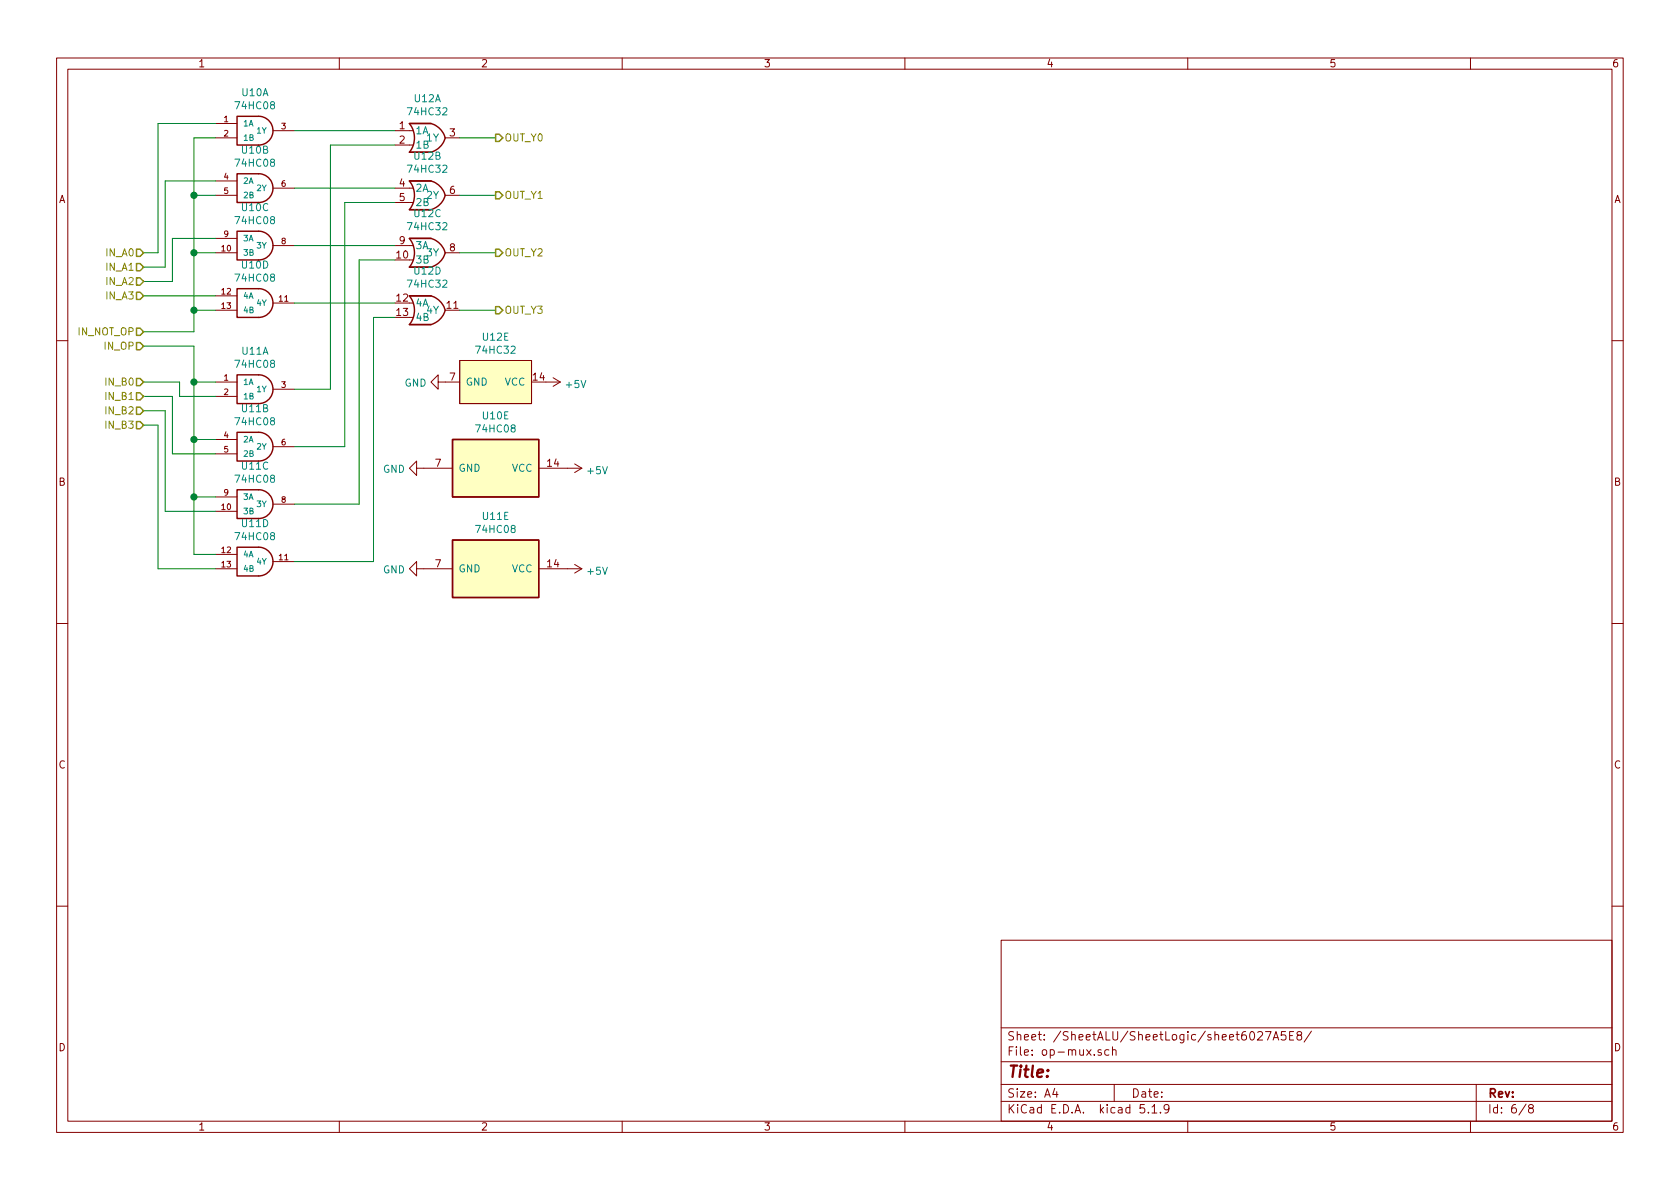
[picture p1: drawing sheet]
<svg xmlns="http://www.w3.org/2000/svg" width="297mm" height="210mm" viewBox="0 0 297 210" stroke-linecap="round" stroke-linejoin="round" font-family="sans-serif">
<g fill="none" stroke="#840000" stroke-width=".18">
<path d="M10 10.3h277v189.9h-277zM12 12.2h273v186.1h-273zM60 10.3v1.9M110 10.3v1.9M160 10.3v1.9M210 10.3v1.9M260 10.3v1.9M38.1 24.4h3.8M38.1 34.5h3.8M38.1 32h3.8M38.1 21.8h3.8M48.3 23.1h3.8"/>
<path d="M48.3 33.3h3.8M69.8 25.6h3.2M69.8 23.1h3.2M69.8 35.8h3.2M69.8 33.3h3.2M78.7 24.4h2.6M78.7 34.5h2.6M38.1 44.7h3.8M38.1 52.3h3.8M38.1 54.9h3.8M38.1 42.2h3.8M48.3 43.4h3.8"/>
<path d="M48.3 53.6h3.8M69.8 43.4h3.2M72.4 46h.6M72.4 56.1h.6M72.4 53.6h.6M78.7 44.7h2.6M10 60.2h2M38.1 77.7h3.8M38.1 67.6h3.8M38.1 70.1h3.8M48.3 79h3.8M48.3 68.8h3.8"/>
<path d="M77.5 67.6v-1.3l-1.3 1.3 1.3 1.2v-1.2h3.8M81.3 63.7h12.7v7.7h-12.7zM96.5 67.6h2.6M97.8 66.8l1.3 .8M99.1 67.6l-1.3 .7M285 60.2h2M38.1 98h3.8M38.1 90.4h3.8M38.1 87.9h3.8M38.1 80.3h3.8M48.3 99.3h3.8M48.3 89.1h3.8"/>
<path d="M73.7 82.8v-1.3l-1.3 1.3 1.3 1.3v-1.3h6.3M95.2 82.8h7.7M101.6 82l1.3 .8M101.6 99.8l1.3 .8M102.9 82.8l-1.3 .8M10 110.3h2M38.1 100.6h3.8M73.7 100.6v-1.3l-1.3 1.3 1.3 1.2v-1.2h6.3M95.2 100.6h7.7M102.9 100.6l-1.3 .7M285 110.3h2M10 160.2h2"/>
<path d="M177 166.3h108v32h-108zM285 160.2h2M60 198.3v1.9M110 198.3v1.9M160 198.3v1.9M177 194.8h108M177 191.8h108M177 187.8h108M177 181.8h108M186.5 192.5l-.4 1h1M186.8 193v1M194.7 185.7l-.4-.1-.2 .2 .1 .2 .5 .2v.3h-.6"/>
<path d="M196.1 185.7l-.5-.1-.3 .3 .1 .6 .2 .1 .5-.1M196.7 185.7l.2-.1 .4 .1v.9M196.7 185.1v1.5M197 191.8v3M202.3 195.3h-.7l-.1 .7 .3-.1 .5 .1 .1 .2-.1 .5-.2 .1-.6-.1M203 196.7v.1M203.7 195.8l.4-.5v1.5M203.7 196.8h.8M205.2 196.7v.1M206.7 196l-.1 .2a.48 .48 0 0 1-.7-.1v-.6a.48 .48 0 0 1 .7-.1v.1a1.19 1.19 0 0 1-.2 1.2l-.4 .1M210 198.3v1.9M222.4 182.6l.2-.2h.4l.2 .4-.9 1.1h.9"/>
<path d="M223.7 182.4h1l-.6 1.5M225.1 183.9l.5-1.5 .5 1.5M225.2 183.5h.8M227.3 182.4h-.7l-.1 .7 .2-.1 .5 .1 .2 .2-.1 .5-.2 .1-.6-.1M228 183.1h.5M228.7 182.4h-.7v1.5h.7M229.6 183.1l-.3-.3 .1-.3a.48 .48 0 0 1 .7 .1l-.1 .4a.52 .52 0 0 0-.6 .2 .52 .52 0 0 0 0 .6l.5 .1 .2-.1v-.4l-.2-.3M231.9 182.3l-1.3 2M260 198.3v1.9M261 191.8v6.5M269.8 195.2l-1.2 2M270.6 196l-.3-.2v-.2l.3-.3h.2l.3 .3-.1 .2-.6 .2a.48 .48 0 0 0-.1 .7l.3 .1 .4-.1a.48 .48 0 0 0-.2-.7"/>
</g>
<g fill="#ffffc2" stroke="#ffffc2" stroke-width=".18">
<path d="M72.4 26.9h3.8z"/>
<path d="M72.4 21.8h3.8z"/>
<path d="M72.4 37.1h3.8z"/>
<path d="M72.4 32h3.8z"/>
<path d="M72.4 47.2h3.8z"/>
<path d="M72.4 42.2h3.8z"/>
<path d="M72.4 57.4h3.8z"/>
<path d="M72.4 52.3h3.8z"/>
<path d="M80 77.7h15.2v10.2h-15.2z"/>
<path d="M80 95.5h15.2v10.2h-15.2z"/>
<path d="M81.3 63.7h12.7v7.7h-12.7z"/>
</g>
<g fill="none" stroke="#840000" stroke-width=".25">
<path d="M41.9 30.7h3.8a2.54 2.54 0 0 1 2.6 2.6 2.54 2.54 0 0 1-2.6 2.5h-3.8zM41.9 20.6h3.8a2.54 2.54 0 0 1 2.6 2.5 2.54 2.54 0 0 1-2.6 2.5h-3.8zM72.4 21.9a4 4 0 0 1 0 5M72.4 21.8h3.8a3.7 3.7 0 0 1 2.5 2.6 3.7 3.7 0 0 1-2.5 2.5h-3.8M72.4 37.1a4 4 0 0 0 0-5.1h3.8a3.7 3.7 0 0 1 2.5 2.5 3.7 3.7 0 0 1-2.5 2.6h-3.8M41.9 51h3.8a2.54 2.54 0 0 1 2.6 2.6 2.54 2.54 0 0 1-2.6 2.5h-3.8zM41.9 40.9h3.8a2.54 2.54 0 0 1 2.6 2.5 2.54 2.54 0 0 1-2.6 2.6h-3.8zM72.4 47.2a4 4 0 0 0 0-5h3.8a3.7 3.7 0 0 1 2.5 2.5 3.7 3.7 0 0 1-2.5 2.5h-3.8M72.4 57.4a4 4 0 0 0 0-5.1h3.8a3.7 3.7 0 0 1 2.5 2.6 3.7 3.7 0 0 1-2.5 2.5h-3.8M41.9 76.4h3.8a2.54 2.54 0 0 1 2.6 2.6 2.54 2.54 0 0 1-2.6 2.5h-3.8zM41.9 66.3h3.8a2.54 2.54 0 0 1 2.6 2.5 2.54 2.54 0 0 1-2.6 2.6h-3.8zM80 77.7h15.2v10.2h-15.2z"/>
<path d="M41.9 96.8h3.8a2.54 2.54 0 0 1 2.6 2.5 2.54 2.54 0 0 1-2.6 2.5h-3.8zM41.9 86.6h3.8a2.54 2.54 0 0 1 2.6 2.5 2.54 2.54 0 0 1-2.6 2.6h-3.8zM80 95.5h15.2v10.2h-15.2z"/>
</g>
<g fill="none" stroke="#008400" stroke-width=".18">
<path d="M34.3 34.5h3.8M38.1 24.4h-3.8v34.3h-8.9M38.1 21.8h-10.2v22.9h-2.5M38.1 32h-8.9v15.2h-3.8M52.1 33.3h17.7M52.1 23.1h17.7M69.8 25.6h-11.4v43.2h-6.3M69.8 35.8h-8.8v43.2h-8.9M81.3 24.4h6.3M81.3 34.5h6.3M25.4 52.3h12.7M34.3 44.7h3.8"/>
<path d="M34.3 54.9h3.8M38.1 42.2h-7.6v7.6h-5.1M52.1 53.6h17.7M52.1 43.4h17.7M69.8 46h-6.3v43.1h-11.4M69.8 56.1h-3.8v43.2h-13.9M81.3 44.7h6.3M81.3 54.9h6.3M25.4 61.2h8.9v36.8h3.8M25.4 67.6h6.3v2.5h6.4M25.4 75.2h2.5v25.4h10.2M25.4 72.6h3.8v17.8h8.9"/>
<path d="M25.4 70.1h5.1v10.2h7.6M34.3 77.7h3.8M34.3 67.6h3.8M34.3 87.9h3.8"/>
</g>
<g fill="none" stroke="#848400" stroke-width=".25">
<path d="M87.6 33.9h.7l.6 .6-.6 .7h-.7zM87.6 23.7h.7l.6 .7-.6 .6h-.7zM24.1 46.6h.7l.6 .6-.6 .7h-.7zM24.1 44.1h.7l.6 .6-.6 .6h-.7zM24.1 49.1h.7l.6 .7-.6 .6h-.7zM24.1 51.7h.7l.6 .6-.6 .7h-.7zM24.1 58h.7l.6 .7-.6 .6h-.7zM87.6 44.1h.7l.6 .6-.6 .6h-.7zM87.6 54.2h.7l.6 .7-.6 .6h-.7zM24.1 66.9h.7l.6 .7-.6 .6h-.7zM24.1 69.5h.7l.6 .6-.6 .6h-.7zM24.1 72h.7l.6 .6-.6 .7h-.7z"/>
<path d="M24.1 74.5h.7l.6 .7-.6 .6h-.7zM24.1 60.6h.7l.6 .6-.6 .6h-.7z"/>
</g>
<g fill="#008400" stroke="#008400" stroke-width=".25">
<circle cx="34.3" cy="67.6" r=".51"/>
<circle cx="34.3" cy="34.5" r=".51"/>
<circle cx="34.3" cy="44.7" r=".51"/>
<circle cx="34.3" cy="54.9" r=".51"/>
<circle cx="34.3" cy="87.9" r=".51"/>
<circle cx="34.3" cy="77.7" r=".51"/>
</g>
<text font-size="2.8" fill="#840000" x="178" y="190.5">Title:</text>
<g font-size="2.1" fill="#840000">
<text x="178" y="184">Sheet: /SheetALU/SheetLogic/sheet6027A5E8/</text>
<text x="178" y="186.7">File: op-mux.sch</text>
<text x="178" y="196.9">KiCad E.D.A. kicad 5.1.9</text>
<text x="178" y="194.1">Size: A4</text>
<text x="200" y="194.1">Date:</text>
<text x="263" y="194.1">Rev:</text>
<text x="263" y="196.9">Id: 6/8</text>
</g>
<g font-size="1.8" fill="#840000">
<text x="35" y="11.9">1</text>
<text x="85" y="11.9">2</text>
<text x="135" y="11.9">3</text>
<text x="185" y="11.9">4</text>
<text x="235" y="11.9">5</text>
<text x="285" y="11.9">6</text>
<text x="70.6" y="22.9">1</text>
<text x="70.6" y="25.4">2</text>
<text x="79.5" y="24.1">3</text>
<text x="10.4" y="35.9">A</text>
<text x="70.6" y="33">4</text>
<text x="70.6" y="35.6">5</text>
<text x="79.5" y="34.3">6</text>
<text x="285.4" y="35.9">A</text>
<text x="70.2" y="45.7">10</text>
<text x="70.6" y="43.2">9</text>
<text x="79.5" y="44.4">8</text>
<text x="70.2" y="53.3">12</text>
<text x="70.2" y="55.9">13</text>
<text x="79" y="54.6">11</text>
<text x="79.5" y="67.3">7</text>
<text x="94.3" y="67.3">14</text>
<text x="77" y="82.5">7</text>
<text x="96.8" y="82.5">14</text>
<text x="10.4" y="85.9">B</text>
<text x="285.4" y="85.9">B</text>
<text x="77" y="100.3">7</text>
<text x="96.8" y="100.3">14</text>
<text x="10.4" y="135.9">C</text>
<text x="285.4" y="135.9">C</text>
<text x="10.4" y="185.9">D</text>
<text x="285.4" y="185.9">D</text>
<text x="35" y="199.9">1</text>
<text x="85" y="199.9">2</text>
<text x="135" y="199.9">3</text>
<text x="185" y="199.9">4</text>
<text x="235" y="199.9">5</text>
<text x="285" y="199.9">6</text>
</g>
<g font-size="1.8" fill="#008484">
<text x="42.8" y="17">U10A</text>
<text x="41.9" y="19.3">74HC08</text>
<text x="72.3" y="20.4">74HC32</text>
<text x="73.3" y="18.1">U12A</text>
<text x="73.4" y="23.7">1A</text>
<text x="41.9" y="29.5">74HC08</text>
<text x="42.8" y="27.2">U10B</text>
<text x="73.3" y="28.2">U12B</text>
<text x="73.4" y="26.3">1B</text>
<text x="75.6" y="25">1Y</text>
<text x="72.3" y="30.6">74HC32</text>
<text x="73.4" y="33.9">2A</text>
<text x="75.6" y="35.2">2Y</text>
<text x="41.9" y="39.6">74HC08</text>
<text x="42.8" y="37.3">U10C</text>
<text x="72.3" y="40.7">74HC32</text>
<text x="73.3" y="38.4">U12C</text>
<text x="73.4" y="36.4">2B</text>
<text x="42.8" y="47.5">U10D</text>
<text x="73.4" y="46.6">3B</text>
<text x="73.4" y="44.1">3A</text>
<text x="75.6" y="45.3">3Y</text>
<text x="41.9" y="49.8">74HC08</text>
<text x="72.3" y="50.9">74HC32</text>
<text x="73.3" y="48.6">U12D</text>
<text x="73.4" y="54.2">4A</text>
<text x="73.4" y="56.8">4B</text>
<text x="75.6" y="55.5">4Y</text>
<text x="41.9" y="65">74HC08</text>
<text x="42.8" y="62.7">U11A</text>
<text x="84.4" y="62.6">74HC32</text>
<text x="85.4" y="60.2">U12E</text>
<text x="71.5" y="68.4">GND</text>
<text x="82.3" y="68.2">GND</text>
<text x="89.2" y="68.2">VCC</text>
<text x="100.2" y="68.6">+5V</text>
<text x="41.9" y="75.2">74HC08</text>
<text x="42.8" y="72.9">U11B</text>
<text x="84.4" y="76.5">74HC08</text>
<text x="85.4" y="74.2">U10E</text>
<text x="42.8" y="83.1">U11C</text>
<text x="67.7" y="83.6">GND</text>
<text x="81" y="83.4">GND</text>
<text x="90.5" y="83.4">VCC</text>
<text x="104" y="83.9">+5V</text>
<text x="41.9" y="85.4">74HC08</text>
<text x="41.9" y="95.5">74HC08</text>
<text x="42.8" y="93.2">U11D</text>
<text x="84.4" y="94.3">74HC08</text>
<text x="85.4" y="91.9">U11E</text>
<text x="67.7" y="101.4">GND</text>
<text x="81" y="101.2">GND</text>
<text x="90.5" y="101.2">VCC</text>
<text x="104" y="101.6">+5V</text>
</g>
<g font-size="1.8" fill="#848400">
<text x="89.2" y="25">OUT_Y0</text>
<text x="89.2" y="35.2">OUT_Y1</text>
<text x="18.9" y="47.9">IN_A1</text>
<text x="18.9" y="45.3">IN_A0</text>
<text x="89.2" y="45.3">OUT_Y2</text>
<text x="18.9" y="50.4">IN_A2</text>
<text x="18.9" y="53">IN_A3</text>
<text x="13.8" y="59.3">IN_NOT_OP</text>
<text x="89.2" y="55.5">OUT_Y3</text>
<text x="18.6" y="61.8">IN_OP</text>
<text x="18.9" y="68.2">IN_B0</text>
<text x="18.9" y="70.7">IN_B1</text>
<text x="18.9" y="73.3">IN_B2</text>
<text x="18.9" y="75.8">IN_B3</text>
</g>
<g font-size="1.4" fill="#840000">
<text x="39.6" y="21.6">1</text>
<text x="49.8" y="22.9">3</text>
<text x="39.6" y="24.1">2</text>
<text x="39.6" y="31.7">4</text>
<text x="39.6" y="34.3">5</text>
<text x="49.8" y="33">6</text>
<text x="39.6" y="41.9">9</text>
<text x="39.2" y="44.4">10</text>
<text x="49.8" y="43.2">8</text>
<text x="39.2" y="52.1">12</text>
<text x="49.4" y="53.3">11</text>
<text x="39.2" y="54.6">13</text>
<text x="39.6" y="67.3">1</text>
<text x="39.6" y="69.8">2</text>
<text x="49.8" y="68.6">3</text>
<text x="39.6" y="77.5">4</text>
<text x="39.6" y="80">5</text>
<text x="49.8" y="78.7">6</text>
<text x="39.6" y="87.6">9</text>
<text x="49.8" y="88.9">8</text>
<text x="39.2" y="90.2">10</text>
<text x="39.2" y="97.8">12</text>
<text x="39.2" y="100.3">13</text>
<text x="49.4" y="99.1">11</text>
</g>
<g font-size="1.4" fill="#008484">
<text x="42.9" y="22.3">1A</text>
<text x="45.5" y="23.6">1Y</text>
<text x="42.9" y="24.9">1B</text>
<text x="42.9" y="32.5">2A</text>
<text x="42.9" y="35">2B</text>
<text x="45.5" y="33.8">2Y</text>
<text x="42.9" y="45.2">3B</text>
<text x="42.9" y="42.7">3A</text>
<text x="45.5" y="43.9">3Y</text>
<text x="42.9" y="52.8">4A</text>
<text x="42.9" y="55.4">4B</text>
<text x="45.5" y="54.1">4Y</text>
<text x="42.9" y="68.1">1A</text>
<text x="42.9" y="70.6">1B</text>
<text x="45.5" y="69.3">1Y</text>
<text x="42.9" y="78.2">2A</text>
<text x="42.9" y="80.8">2B</text>
<text x="45.5" y="79.5">2Y</text>
<text x="42.9" y="88.4">3A</text>
<text x="45.5" y="89.7">3Y</text>
<text x="42.9" y="90.9">3B</text>
<text x="42.9" y="98.5">4A</text>
<text x="42.9" y="101.1">4B</text>
<text x="45.5" y="99.8">4Y</text>
</g>
</svg>
